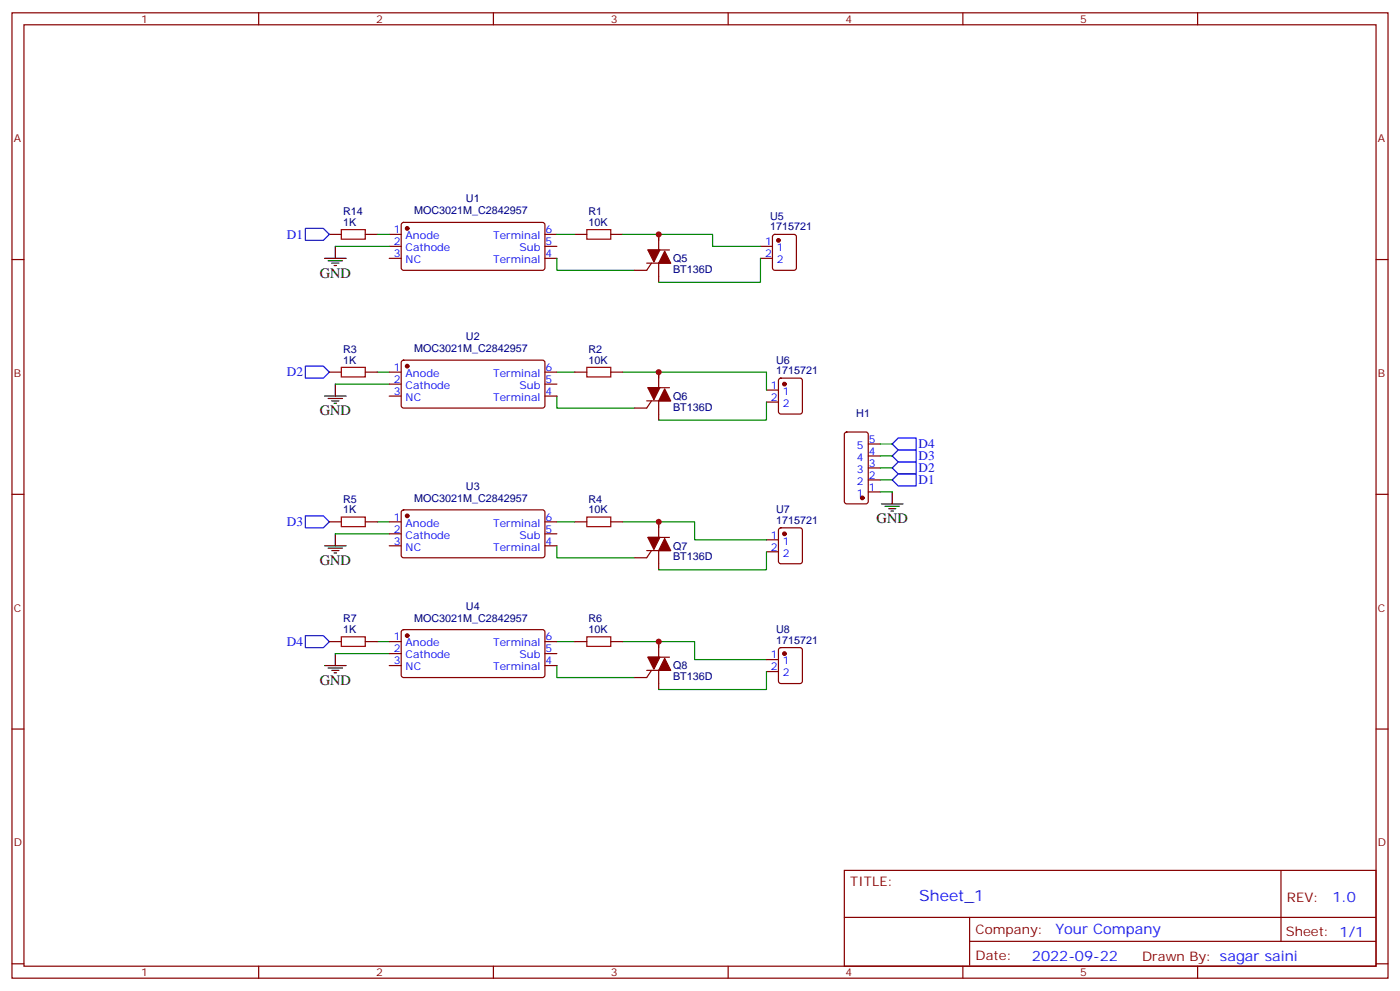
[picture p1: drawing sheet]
<svg xmlns="http://www.w3.org/2000/svg" width="412mm" height="292mm" viewBox="0 0 412 292" stroke-linecap="round" stroke-linejoin="round" font-family="sans-serif">
<g fill="none" stroke="#870000" stroke-width=".35">
<path d="M3.5 3.8h405.4v284.3h-405.4zM7.1 7.3h398.2v277.3h-398.2zM76.2 3.8v3.5M145.3 3.8v3.5M214.5 3.8v3.5M283.6 3.8v3.5M352.8 3.8v3.5M3.5 76.4h3.6M97 69h3.5M107.6 69h3.5M114.7 69h3.5M114.7 72.6h3.5"/>
<path d="M114.7 76.1h3.5M118.4 65.7l.5-.2 41.2 .1 .4 .6-.1 13-.6 .4h-41.2l-.4-.7v-12.7zM160.5 69h3.5M160.5 72.6h3.5M160.5 76.1h3.5M169.3 69h3.6M179.9 69h3.5M190.5 77.5h7.1M190.9 73.6h6.3M191.9 77.5l-1.4 2.1h-3.5M194 69v4.6M194 77.5v5.6"/>
<path d="M224 72.6h3.5M224 76.1h3.5M227.8 69.2l.4-.2h5.7l.6 .5 .1 9.4-.5 .7h-5.9l-.6-.4-.1-9.5zM405.3 76.4h3.6M97 109.6h3.5M107.6 109.6h3.5M114.7 109.6h3.5M114.7 113.1h3.5M114.7 116.7h3.5M118.4 106.3l.5-.2h41.2l.4 .7-.1 13-.6 .4-41.2-.1-.4-.6v-12.7zM160.5 109.6h3.5M160.5 113.1h3.5"/>
<path d="M160.5 116.7h3.5M169.3 109.6h3.6M179.9 109.6h3.5M190.5 118.1h7.1M190.9 114.2h6.3M191.9 118.1l-1.4 2.1h-3.5M194 109.6v4.6M194 118.1v5.6M225.8 114.9h3.5M225.8 118.4h3.5M229.5 111.6l.5-.2h5.7l.6 .4 .1 9.4-.5 .7-5.9 .1-.6-.5-.1-9.4zM248.9 127.5l.5-.3h5.7l.6 .5 .1 20-.5 .7h-5.9l-.6-.4-.1-20z"/>
<path d="M255.8 137.8h3.5M255.8 134.3h3.5M255.8 130.8h3.5M3.5 145.6h3.6M97 153.7h3.5M107.6 153.7h3.5M114.7 153.7h3.5M114.7 157.2h3.5M118.4 150.4l.5-.2h41.2l.4 .7-.1 13-.6 .4-41.2-.1-.4-.6v-12.7zM160.5 153.7h3.5M160.5 157.2h3.5M169.3 153.7h3.6"/>
<path d="M179.9 153.7h3.5M190.9 158.3h6.3M194 153.7v4.6M225.8 159h3.5M229.5 155.7l.5-.2h5.7l.6 .4 .1 9.4-.5 .7-5.9 .1-.6-.5-.1-9.4zM255.8 144.9h3.5M255.8 141.4h3.5M405.3 145.6h3.6M114.7 160.8h3.5M160.5 160.8h3.5M190.5 162.2h7.1M191.9 162.2l-1.4 2.1h-3.5"/>
<path d="M194 162.2v5.6M225.8 162.5h3.5M97 189h3.5M107.6 189h3.5M114.7 189h3.5M114.7 192.5h3.5M114.7 196h3.5M118.4 185.7l.5-.2h41.2l.4 .7-.1 12.9-.6 .5-41.2-.1-.4-.6v-12.7zM160.5 189h3.5M160.5 192.5h3.5M160.5 196h3.5M169.3 189h3.6"/>
<path d="M179.9 189h3.5M190.5 197.4h7.1M190.9 193.6h6.3M191.9 197.4l-1.4 2.2h-3.5M194 189v4.6M194 197.4v5.7M225.8 194.3h3.5M225.8 197.8h3.5M229.5 191l.5-.3h5.7l.6 .5 .1 9.4-.5 .7h-5.9l-.6-.4-.1-9.4zM3.5 214.7h3.6M405.3 214.7h3.6M248.7 256.4h156.6v28.2h-156.6z"/>
<path d="M377.3 256.4v20.9M248.7 270.2h156.5M285.6 277.3h119.6M285.6 270.2v14.1M3.5 283.9h3.6M76.2 284.6v3.5M145.3 284.6v3.5M214.5 284.6v3.5M283.6 284.6v3.5M352.8 284.6v3.5M405.3 283.9h3.6"/>
</g>
<g fill="#870000" stroke="#870000" stroke-width=".35">
<path d="M190.9 73.6h3.5l-1.8 3.6z"/>
<path d="M195.8 74l1.8 3.5h-3.6z"/>
<path d="M190.9 114.2h3.5l-1.8 3.5z"/>
<path d="M195.8 114.5l1.8 3.6h-3.6z"/>
<path d="M190.9 158.3h3.5l-1.8 3.5z"/>
<path d="M195.8 158.6l1.8 3.6h-3.6z"/>
<path d="M190.9 193.6h3.5l-1.8 3.5z"/>
<path d="M195.8 193.9l1.8 3.5h-3.6z"/>
<circle cx="119.9" cy="67.3" r=".53"/>
<circle cx="119.9" cy="107.8" r=".53"/>
<circle cx="119.9" cy="151.9" r=".53"/>
<circle cx="119.9" cy="187.2" r=".53"/>
<circle cx="229.3" cy="70.8" r=".53"/>
<circle cx="231.1" cy="113.1" r=".53"/>
<circle cx="231.1" cy="157.2" r=".53"/>
<circle cx="231.1" cy="192.5" r=".53"/>
<circle cx="254" cy="146.6" r=".53"/>
</g>
<path d="M100.5 67.6h7.1v2.8h-7.1zM172.9 67.6h7v2.8h-7zM100.5 108.2h7.1v2.8h-7.1zM172.9 108.2h7v2.8h-7zM100.5 152.3h7.1v2.8h-7.1zM172.9 152.3h7v2.8h-7zM100.5 187.6h7.1v2.8h-7.1zM172.9 187.6h7v2.8h-7z" fill="none" stroke="#a10000" stroke-width=".35"/>
<g fill="none" stroke="#008700" stroke-width=".35">
<path d="M98.8 72.6h15.9M111.1 69h3.6M164 76.1v3.5h23M164 69h5.3M183.4 69h26.5v3.6h14.1M224 76.1v7h-30M98.8 113.1h15.9M111.1 109.6h3.6M164 116.7v3.5h23M164 109.6h5.3M183.4 109.6h42.4v5.3M225.8 118.4v5.3h-31.8"/>
<path d="M259.3 137.8h3.5M259.3 134.3h3.5M259.3 130.8h3.5M98.8 157.2h15.9M111.1 153.7h3.6M164 153.7h5.3M183.4 153.7h21.2v5.3h21.2M259.3 144.9h3.5M259.3 141.4h3.5M164 160.8v3.5h23M225.8 162.5v5.3h-31.8M98.8 192.5h15.9"/>
<path d="M111.1 189h3.6M164 196v3.6h23M164 189h5.3M183.4 189h21.2v5.3h21.2M225.8 197.8v5.3h-31.8"/>
</g>
<g fill="none" stroke="#000" stroke-width=".35">
<path d="M95.6 76.1h6.4M96.7 76.8h4.2M97.7 77.5h2.1M98.4 78.2h.7M98.8 72.6v3.5M95.6 116.7h6.4M96.7 117.4h4.2M97.7 118.1h2.1M98.4 118.8h.7M98.8 113.1v3.6M98.8 157.2v3.6M259.6 148.4h6.4"/>
<path d="M260.7 149.1h4.2M261.8 149.8h2.1M262.5 150.5h.7M262.8 144.9v3.5M95.6 160.8h6.4M96.7 161.5h4.2M97.7 162.2h2.1M98.4 162.9h.7M95.6 196h6.4M96.7 196.7h4.2M97.7 197.4h2.1M98.4 198.2h.7"/>
<path d="M98.8 192.5v3.5"/>
</g>
<path d="M90 67.3h5.2l1.8 1.7-1.8 1.8h-5.2zM90 107.8h5.2l1.8 1.8-1.8 1.8h-5.2zM262.8 137.8l1.8-1.7h5.3v3.5h-5.3zM262.8 130.8l1.8-1.8h5.3v3.5h-5.3zM264.6 139.6h5.3v3.5h-5.3l-1.8-1.7zM264.6 132.5h5.3v3.6h-5.3l-1.8-1.8zM90 151.9h5.2l1.8 1.8-1.8 1.8h-5.2zM90 187.2h5.2l1.8 1.8-1.8 1.7h-5.2z" fill="none" stroke="#00f" stroke-width=".35"/>
<g fill="#c00">
<circle cx="194" cy="69" r=".88"/>
<circle cx="194" cy="153.7" r=".88"/>
<circle cx="194" cy="109.6" r=".88"/>
<circle cx="194" cy="189" r=".88"/>
</g>
<text font-size="4.6" fill="#00f" x="270.8" y="265.4">Sheet_1</text>
<g font-size="4.2">
<text x="94.2" y="81.7">GND</text>
<text x="94.2" y="122.3">GND</text>
<text x="258.2" y="154.1">GND</text>
<text x="94.2" y="166.4">GND</text>
<text x="94.2" y="201.7">GND</text>
</g>
<g font-size="4.2" fill="#00f">
<text x="392.5" y="265.6">1.0</text>
<text x="310.9" y="275.2">Your Company</text>
<text x="304" y="283">2022-09-22</text>
</g>
<g font-size="3.9" fill="#00f">
<text x="84.5" y="70.3">D1</text>
<text x="84.5" y="110.8">D2</text>
<text x="270.6" y="131.9">D4</text>
<text x="270.6" y="135.5">D3</text>
<text x="270.6" y="142.6">D1</text>
<text x="270.6" y="139">D2</text>
<text x="84.5" y="154.9">D3</text>
<text x="84.5" y="190.3">D4</text>
</g>
<g font-size="3.9" fill="#800">
<text x="250.5" y="260.9">TITLE:</text>
<text x="379.1" y="265.6">REV:</text>
<text x="287.4" y="275.1">Company:</text>
<text x="378.7" y="275.8">Sheet: 1/1</text>
<text x="287.4" y="282.8">Date:</text>
<text x="336.4" y="282.9">Drawn By: sagar saini</text>
</g>
<g font-size="3.2" fill="#800">
<text x="41.6" y="6.8">1</text>
<text x="110.8" y="6.8">2</text>
<text x="179.9" y="6.8">3</text>
<text x="249.1" y="6.8">4</text>
<text x="318.2" y="6.8">5</text>
<text x="4.1" y="41.9">A</text>
<text x="405.9" y="41.9">A</text>
<text x="4.1" y="111">B</text>
<text x="405.9" y="111">B</text>
<text x="4.1" y="180.2">C</text>
<text x="405.9" y="180.2">C</text>
<text x="4.1" y="249.3">D</text>
<text x="405.9" y="249.3">D</text>
<text x="41.6" y="287.6">1</text>
<text x="110.8" y="287.6">2</text>
<text x="179.9" y="287.6">3</text>
<text x="249.1" y="287.6">4</text>
<text x="318.2" y="287.6">5</text>
</g>
<g font-size="3.2" fill="#000080">
<text x="137.2" y="59.6">U1</text>
<text x="101" y="63.4">R14</text>
<text x="122" y="63.1">MOC3021M_C2842957</text>
<text x="173.4" y="63.4">R1</text>
<text x="226.8" y="64.7">U5</text>
<text x="101" y="66.6">1K</text>
<text x="173.4" y="66.6">10K</text>
<text x="226.8" y="67.9">1715721</text>
<text x="198.3" y="77.2">Q5</text>
<text x="198.3" y="80.4">BT136D</text>
<text x="137.2" y="100.2">U2</text>
<text x="101" y="107.1">1K</text>
<text x="101" y="104">R3</text>
<text x="122" y="103.7">MOC3021M_C2842957</text>
<text x="173.4" y="107.1">10K</text>
<text x="173.4" y="104">R2</text>
<text x="228.6" y="107.1">U6</text>
<text x="228.6" y="110.2">1715721</text>
<text x="198.3" y="117.8">Q6</text>
<text x="198.3" y="120.9">BT136D</text>
<text x="252.2" y="123">H1</text>
<text x="101" y="148.1">R5</text>
<text x="122" y="147.8">MOC3021M_C2842957</text>
<text x="137.2" y="144.3">U3</text>
<text x="173.4" y="148.1">R4</text>
<text x="101" y="151.2">1K</text>
<text x="173.4" y="151.2">10K</text>
<text x="228.6" y="154.3">1715721</text>
<text x="228.6" y="151.2">U7</text>
<text x="198.3" y="161.9">Q7</text>
<text x="198.3" y="165">BT136D</text>
<text x="137.2" y="179.5">U4</text>
<text x="101" y="183.3">R7</text>
<text x="122" y="183.1">MOC3021M_C2842957</text>
<text x="173.4" y="183.3">R6</text>
<text x="101" y="186.5">1K</text>
<text x="173.4" y="186.5">10K</text>
<text x="228.6" y="189.6">1715721</text>
<text x="228.6" y="186.4">U8</text>
<text x="198.3" y="197.2">Q8</text>
<text x="198.3" y="200.3">BT136D</text>
</g>
<g font-size="3.2" fill="#00f">
<text x="116" y="68.7">1</text>
<text x="119.5" y="70.4">Anode</text>
<text x="145.3" y="70.4">Terminal</text>
<text x="160.7" y="68.7">6</text>
<text x="116" y="75.7">3</text>
<text x="116" y="72.2">2</text>
<text x="119.5" y="77.5">NC</text>
<text x="119.5" y="74">Cathode</text>
<text x="145.3" y="77.5">Terminal</text>
<text x="153.1" y="74">Sub</text>
<text x="160.7" y="72.2">5</text>
<text x="160.7" y="75.7">4</text>
<text x="225.3" y="72.2">1</text>
<text x="225.3" y="75.7">2</text>
<text x="228.8" y="74">1</text>
<text x="228.8" y="77.5">2</text>
<text x="116" y="112.8">2</text>
<text x="116" y="109.3">1</text>
<text x="119.5" y="111">Anode</text>
<text x="145.3" y="111">Terminal</text>
<text x="160.7" y="109.3">6</text>
<text x="160.7" y="112.8">5</text>
<text x="116" y="116.3">3</text>
<text x="119.5" y="118.1">NC</text>
<text x="119.5" y="114.5">Cathode</text>
<text x="145.3" y="118.1">Terminal</text>
<text x="153.1" y="114.5">Sub</text>
<text x="160.7" y="116.3">4</text>
<text x="227.1" y="114.5">1</text>
<text x="227.1" y="118.1">2</text>
<text x="230.6" y="116.3">1</text>
<text x="230.6" y="119.8">2</text>
<text x="255.9" y="130.4">5</text>
<text x="252.4" y="135.7">4</text>
<text x="252.4" y="132.2">5</text>
<text x="255.9" y="137.5">3</text>
<text x="255.9" y="133.9">4</text>
<text x="252.4" y="142.8">2</text>
<text x="252.4" y="139.2">3</text>
<text x="255.9" y="141">2</text>
<text x="252.4" y="146.3">1</text>
<text x="255.9" y="144.5">1</text>
<text x="116" y="153.4">1</text>
<text x="119.5" y="155.1">Anode</text>
<text x="145.3" y="155.1">Terminal</text>
<text x="160.7" y="153.4">6</text>
<text x="116" y="160.4">3</text>
<text x="116" y="156.9">2</text>
<text x="119.5" y="158.6">Cathode</text>
<text x="153.1" y="158.6">Sub</text>
<text x="160.7" y="156.9">5</text>
<text x="160.7" y="160.4">4</text>
<text x="227.1" y="158.6">1</text>
<text x="230.6" y="160.4">1</text>
<text x="119.5" y="162.2">NC</text>
<text x="145.3" y="162.2">Terminal</text>
<text x="227.1" y="162.2">2</text>
<text x="230.6" y="163.9">2</text>
<text x="116" y="188.6">1</text>
<text x="119.5" y="190.4">Anode</text>
<text x="145.3" y="190.4">Terminal</text>
<text x="160.7" y="188.6">6</text>
<text x="116" y="195.7">3</text>
<text x="116" y="192.2">2</text>
<text x="119.5" y="197.4">NC</text>
<text x="119.5" y="193.9">Cathode</text>
<text x="145.3" y="197.4">Terminal</text>
<text x="153.1" y="193.9">Sub</text>
<text x="160.7" y="192.2">5</text>
<text x="160.7" y="195.7">4</text>
<text x="227.1" y="193.9">1</text>
<text x="227.1" y="197.4">2</text>
<text x="230.6" y="195.7">1</text>
<text x="230.6" y="199.2">2</text>
</g>
</svg>
